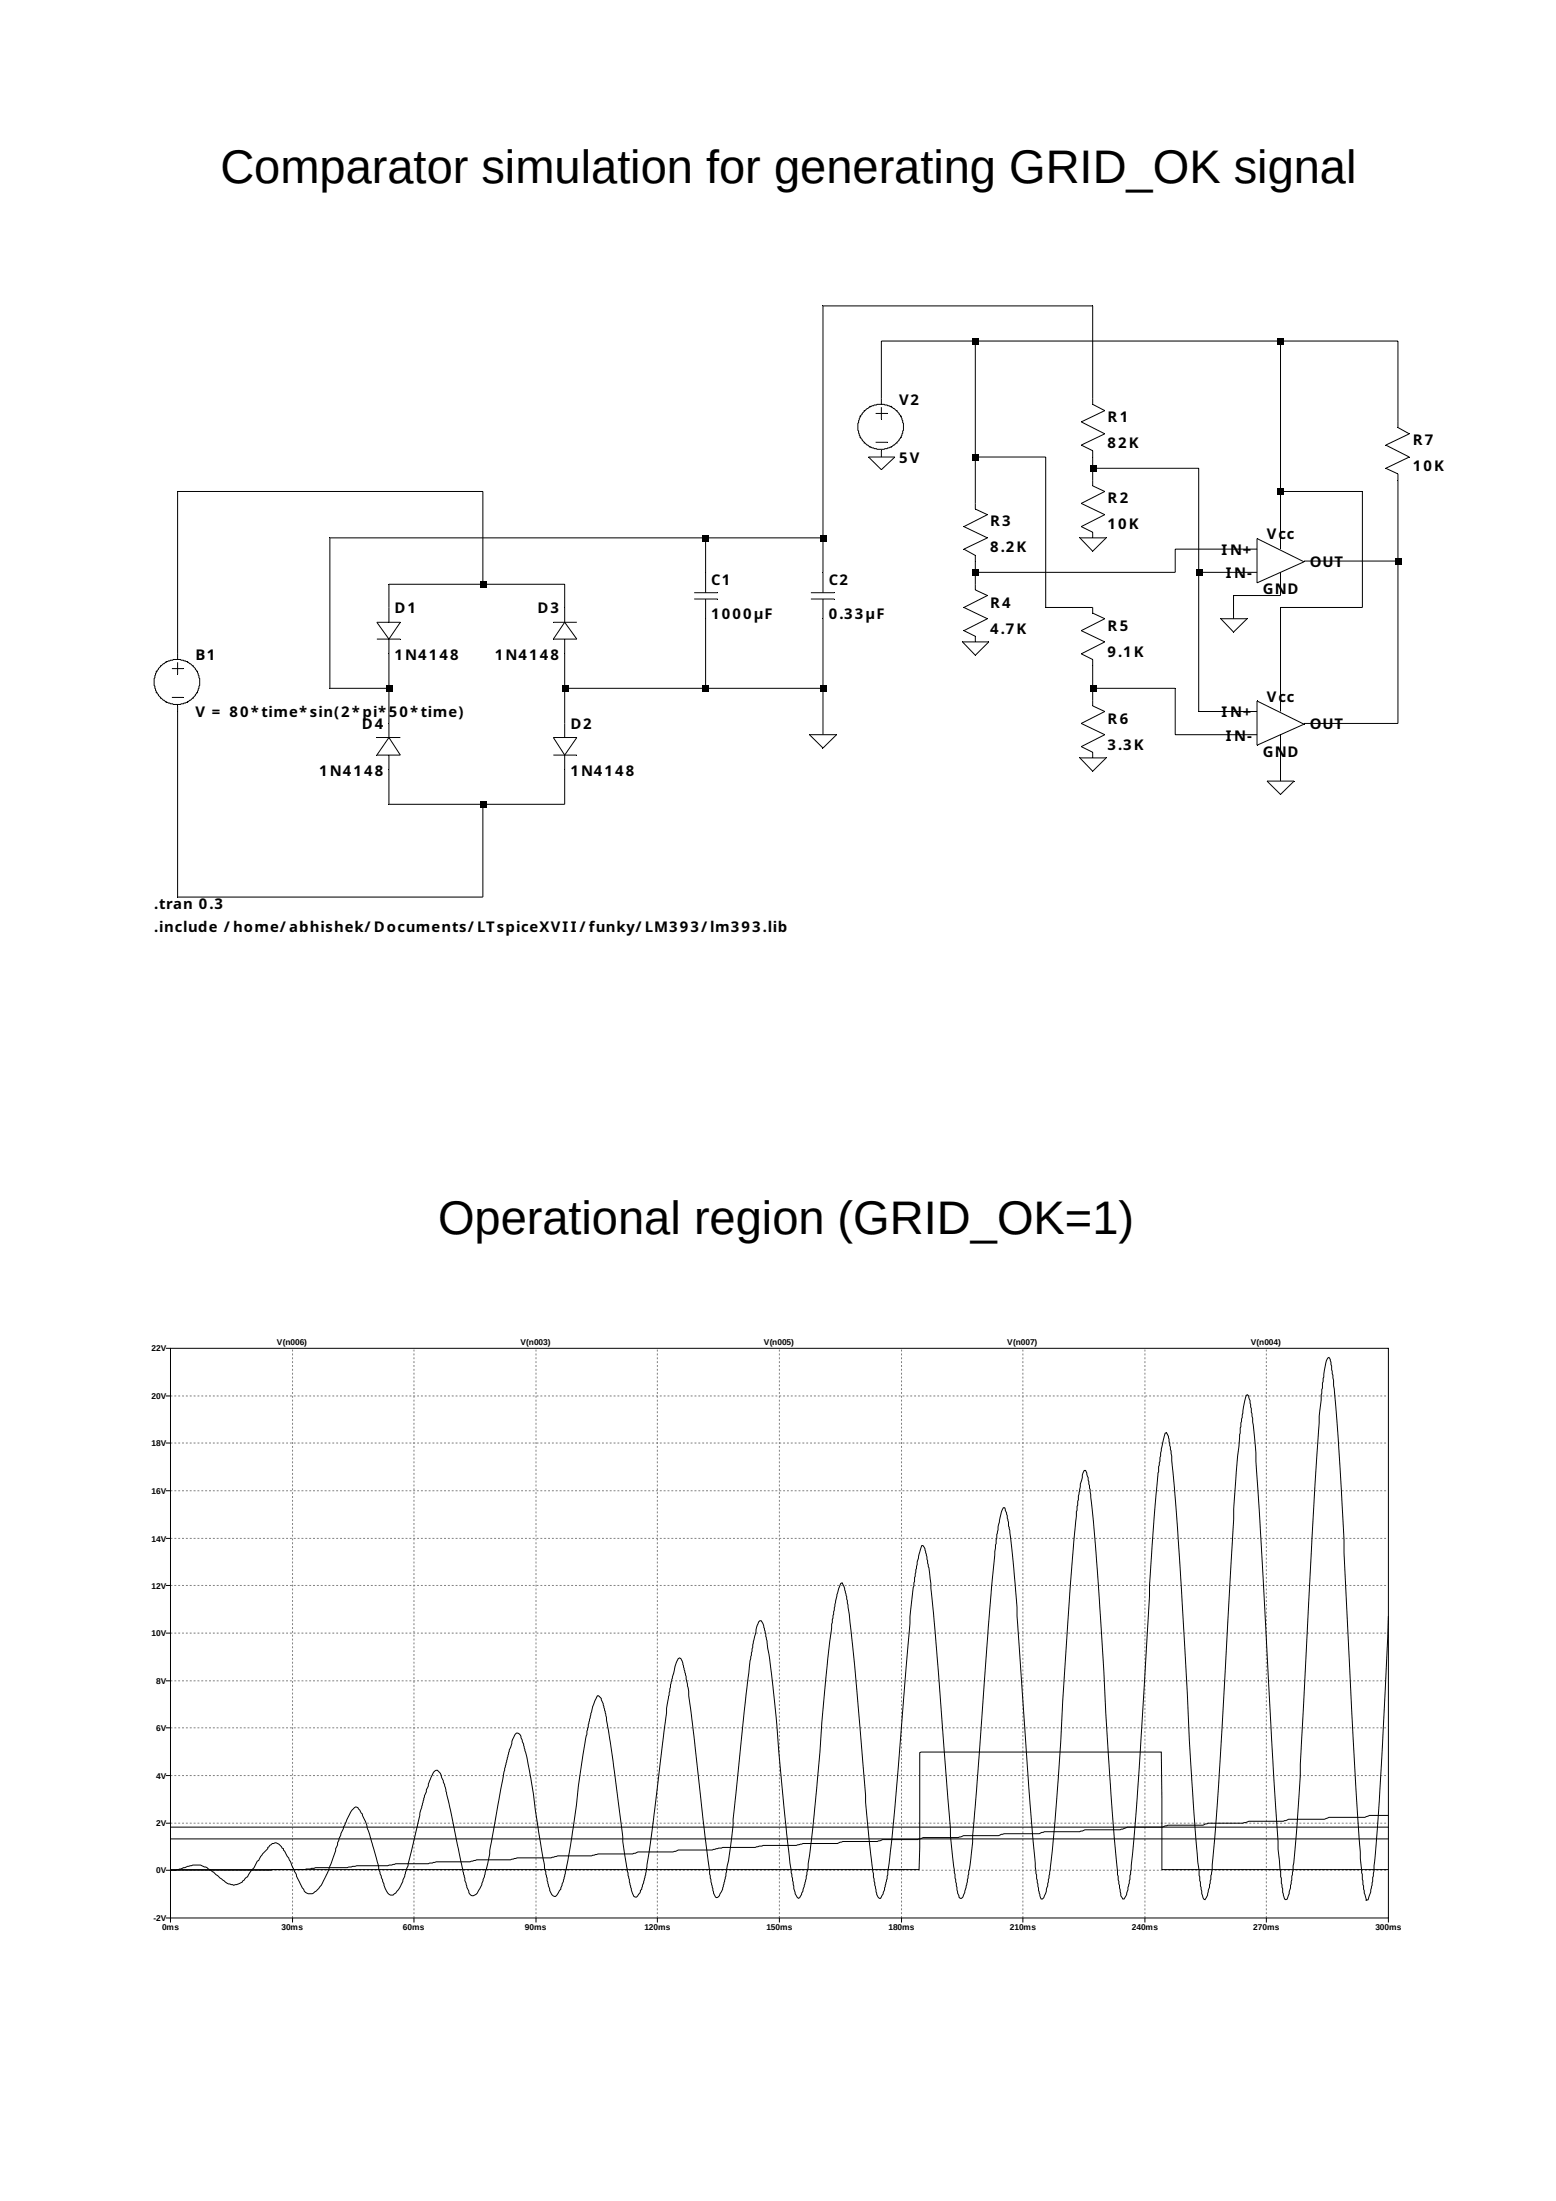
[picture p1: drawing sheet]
<svg xmlns="http://www.w3.org/2000/svg" width="210mm" height="297mm" viewBox="0 0 210 297" stroke-linecap="round" stroke-linejoin="round" font-family="sans-serif">
<g fill="none" stroke="#000" stroke-width=".13">
<path d="M116.6 55.4l.2-.1a2.65 2.65 0 0 1 1.9-.7h.5a3.1 3.1 0 0 1 2.7 3.4l-.1 .2a2.15 2.15 0 0 1-.7 1.5v.1l-.2 .1a2.65 2.65 0 0 1-2 .7h-.2a2.4 2.4 0 0 1-1.5-.4 3 3 0 0 1-1.1-3.9zM118.2 55.8h1.6M118.2 59.7h1.6M118.9 54.6v-8.6h69.8v11.7l1.5 .8-3.2 1.6 3.2 1.6-3.2 1.5 1.7 .8v33.6h-12.7M118.9 54.9v1.7M131.6 46v22.7l1.7 .8-3.2 1.6 3.2 1.5-3.2 1.5 1.5 .9v4.6l1.7 .8-3.2 1.6 3.2 1.5-3.2 1.6 1.5 .8v.7M172.8 46v28.1M65.2 78.8v-12.5h-41.2v22.7M93.7 80h3.2M95.2 72.6v7.4M109.4 80h3.2M111.1 72.6h-66.6v20.3h8"/>
<path d="M117.2 61.7h3.6l-1.9 1.7zM118.9 60.8v.9M131.6 61.7h9.5v20.3h6.4v.7l1.6 .8-3.2 1.6 3.2 1.5-3.2 1.6 1.6 .8v6.3l1.6 .7-3.2 1.6 3.2 1.5-3.2 1.7 1.6 .7v.8M145.7 72.6h3.6l-1.8 1.8zM147.5 72.6v-.8l-1.6-.7 3.2-1.6-3.2-1.6 3.2-1.6-1.6-.7v-4.8l-1.6-.7 3.2-1.6-3.2-1.6 3.2-1.5-1.6-.8v-13.3h-36.4v38.7M147.5 63.2h14.3v32.8h7.9M161.8 77.2h7.9M169.7 72.7l6.3 3.1-6.3 2.9zM169.7 74.1h-11.1v3.1h-27M172.8 66.3h11.1v15.7h-11.1v14M172.8 77.2v3.2h-6.3v3.1M176 75.7h12.7"/>
<path d="M21.7 89.8h.2a2.07 2.07 0 0 1 1.4-.7l.1-.1h1v.1a2.16 2.16 0 0 1 1.6 .7l.2 .2a2.66 2.66 0 0 1 .8 1.9v.6l-.2 .1a2.15 2.15 0 0 1-.7 1.5v.1l-.2 .1a2.14 2.14 0 0 1-1.5 .7 2.62 2.62 0 0 1-1.9-.2l-.3-.2a3 3 0 0 1-1.1-3.9zM23.2 90.2h1.5M23.2 94.1h1.5M24 89.4v1.6M24 95.3v25.8h41.2v-12.6M50.9 86.2h3.1M50.9 84h3.1l-1.5 2.2zM50.9 99.5h3.1M52.5 84v-5.2h23.7v5.2M52.5 86.2v13.3M52.5 99.5l1.5 2.4h-3.1zM74.7 84h3.1"/>
<path d="M74.7 99.5h3.1l-1.6 2.4zM76.2 84l1.6 2.2h-3.1zM76.2 86.2v13.3M76.2 92.9h34.9M93.7 80.8h3.2M95.2 80.8v12.1M109.2 99.1h3.7l-1.8 1.8zM109.4 80.8h3.2M111.1 80.8v18.3M129.9 86.6h3.5l-1.8 1.8zM147.5 92.9h11.1v6.2h11.1M164.8 83.5h3.5l-1.8 1.8z"/>
<path d="M169.7 94.6l6.3 3.1-6.3 2.9zM172.8 99.1v6.3M52.5 101.9v6.6h23.7v-6.6M74.7 101.9h3.1M145.7 102.3h3.6l-1.8 1.8zM171 105.4h3.7l-1.9 1.8zM22.4 194.7h.6M22.4 188.4h.6M22.4 181.9h.6M23 181.9h164.4v76.9h-164.4zM22.4 213.9h.6M22.4 207.6h.6"/>
<path d="M22.4 201.2h.6M187.4 218.1l-.5 10.2a465.3 465.3 0 0 1-1.5 24.9l-.4 2.1-.4 1-.2 .1-.1-.4a10.2 10.2 0 0 1-.4-3.1l-.3-2.1-.5-8.4-1-18.4a390.8 390.8 0 0 1-.8-17.9 289.4 289.4 0 0 0-1.5-21.1l-.2-1.2-.2-.6a1.51 1.51 0 0 0-.6 1.2l-.3 2.2v.7l-.1 .2-.4 3.6-.9 16.4-1.3 25.8a325.9 325.9 0 0 1-1.3 19.2l-.1 .3a13 13 0 0 1-.7 3.5h-.1h-.2l-.2-.6-.3-2.1a212.5 212.5 0 0 1-1-14.4l-2.4-43.2-.6-5.9-.2-1.1-.2-.6-.1-.2-.2 .1-.2 .7-.6 3.9a213.4 213.4 0 0 0-1.1 15l-1.3 23.8a388.2 388.2 0 0 1-1.6 21.9l-.4 2.1-.4 .6a1 1 0 0 1-.4-.8l-.4-2.8a390.9 390.9 0 0 1-1.3-18l-.6-12.4-1.2-18.4-.6-7.4-.3-2.3-.4-.9-.2 .1-.5 2.1-.2 2.2a138.3 138.3 0 0 0-1.1 12.2l-1.5 26.2-.7 10.1-.7 7.4-.4 2-.4 .7h-.2a.8 .8 0 0 1-.2-.8l-.5-2.5-.7-8.4-.9-13.4-.6-11.4a296.9 296.9 0 0 0-1.6-19.3l-.3-1.7-.2-.4h-.2l-.2 .6-.6 2.9-.6 6.1-.8 10.7-1.4 22.7a146.8 146.8 0 0 1-1.2 12.6l-.4 1.6a.63 .63 0 0 1-.6 .7l-.3-1.2-.5-3.2-.9-10.8-1.4-20.6a147.5 147.5 0 0 0-1.3-14.9l-.2-1.1-.2-.9-.1-.1h-.2l-.1 .1a13.9 13.9 0 0 0-.8 4l-.2 1.8-.9 10.2-2.1 28.1a41.5 41.5 0 0 1-1.1 7.7l-.3 .6-.1 .2h-.2l-.2-.2-.2-.5-.4-2.8-.5-5v-1l-1.6-20.5-.9-10.2a43 43 0 0 0-.8-6.3l-.3-.9-.1-.2h-.2l-.4 1.1-.4 2.1-.8 6.4v.9l-2.2 26.6a80.2 80.2 0 0 1-1 8l-.4 1.8-.3 .7h-.2a4.2 4.2 0 0 1-.6-1.8v-.3a93.4 93.4 0 0 1-1.3-11.9l-1.3-15.7a140.1 140.1 0 0 0-1.2-10.7v-.4l-.4-1.3-.3-.5-.2 .3a18.7 18.7 0 0 0-1 4.4l-.2 .8-.5 4.8-1.5 17.5-1.1 10.6-.3 1.5-.4 1.7-.5 .9-.2 .1-.4-.7-.3-1.9a96.5 96.5 0 0 1-1.2-9.7l-1.2-13.8a100.9 100.9 0 0 0-1.3-10l-.4-1.1-.2-.3h-.1l-.2 .2-.3 .7-.9 4.5-2.1 19.8a75 75 0 0 1-1.5 10.7l-.5 1.2-.4 .3a1.45 1.45 0 0 1-.5-1.3l-.4-1.9-2.1-18.6-.8-5.5v-.6l-.3-2-.5-2-.2-.4-.2-.1-.3 .3a21.5 21.5 0 0 0-1.2 5.1l-.2 1.4v.6l-1.8 14.4-.8 5.6a13.4 13.4 0 0 1-1.1 4.4l-.4 .5-.3-.1-.4-.9-.4-1.9-.7-4.6-.1-1.3-1.6-12-.6-3.9-.4-1.4-.3-.5a.64 .64 0 0 0-.5-.6 13.2 13.2 0 0 0-1.2 4.3l-.2 .5v.4l-.5 2.8-1.7 12.1-.8 4.1a5.7 5.7 0 0 1-1.2 2.9 .92 .92 0 0 1-.8-1l-.2-.4-.5-2.5-1.9-12.1a28.3 28.3 0 0 0-1.4-5.8l-.3-.2a.78 .78 0 0 0-.6 .7l-.6 1.6-.6 2.4-2 11.1v.5l-.5 2.2a8.2 8.2 0 0 1-1.4 3.2 .56 .56 0 0 1-.6 .2 .56 .56 0 0 1-.3-.6l-.6-1.4v-.4l-.2-.8-1.8-8.7a23.7 23.7 0 0 0-1.3-4.7l-.4-.3a.94 .94 0 0 0-.8 .8l-.9 2.6-2.2 9.2a12.8 12.8 0 0 1-1.2 3.3l-.5 .7h-.2a.62 .62 0 0 1-.6 .2 .62 .62 0 0 1-.4-.5l-.9-2.4-.3-1.2-1.6-5.5-.5-1.3-.6-.9a.61 .61 0 0 0-.8 .4l-.8 1.6a14.8 14.8 0 0 0-1.2 3.2l-.9 2.6a13.3 13.3 0 0 1-1.6 3.1l-.3 .4a.99 .99 0 0 1-1.7-.3l-.2-.1-.8-1.6-1-2.5-.6-.9a2.65 2.65 0 0 0-1.1-1.1l-.6 .1-.6 .5v.2a4 4 0 0 0-1.2 1.6h-.2l-.4 .9-.4 .4-.5 .9-.4 .2a2.05 2.05 0 0 1-1.4 .9 2.58 2.58 0 0 1-1.7-.9l-1.1-.9-.7-.4a3 3 0 0 0-3-.3l-1.4 .5h-.7M22.4 239.6h.6M22.4 233.2h.6M22.4 226.8h.6M22.4 220.4h.6M22.4 258.8h.6v.6M22.4 252.4h.6M22.4 246h.6M23 252.3h101l.1-3v-12.6a.36 .36 0 0 1 .6-.3h32l.1 15.9h30.6M23 246.6h164.4M23 248.1h164.4"/>
<path d="M39.5 258.8v.6M55.9 258.8v.6M72.3 258.8v.6M88.7 258.8v.6M105.2 258.8v.6M121.7 258.8v.6M138.1 258.8v.6M154.5 258.8v.6M170.9 258.8v.6M187.4 245h-2.6a4 4 0 0 1-2 .2h-3.4a3.9 3.9 0 0 1-2.1 .3h-3.4a4.8 4.8 0 0 1-2.4 .3h-3a5.6 5.6 0 0 1-2.4 .2h-2.3a2.02 2.02 0 0 0-1.4 .3h-4.1a2.09 2.09 0 0 0-1.4 .3h-4.8l-.9 .3h-2.8a7.8 7.8 0 0 0-2.9 .3h-4.5l-.8 .2h-2.8a7.9 7.9 0 0 0-2.8 .3h-2.6a7.8 7.8 0 0 0-2.9 .3h-4.5l-.7 .2h-2.8a7.8 7.8 0 0 0-2.9 .3h-3.8a2.03 2.03 0 0 0-1.4 .3h-2.9a7.8 7.8 0 0 0-2.8 .2h-2.6a7.8 7.8 0 0 0-2.9 .3h-2.2a9.5 9.5 0 0 0-3.7 .3h-4.4a5.1 5.1 0 0 1-2.4 .3h-3l-.7 .3h-2.9a7.8 7.8 0 0 0-2.8 .2h-2.7a7.5 7.5 0 0 0-2.8 .3h-2.5a9.2 9.2 0 0 0-3 .3h-2.4a8.9 8.9 0 0 0-3 .2h-4.3a14.5 14.5 0 0 1-4.2 .3h-1.4a10.5 10.5 0 0 1-3.5 .3h-1.8a16.3 16.3 0 0 1-4.3 .2h-1.2l-1.4 .3h-4.5l-.1 .1h-13.6M187.4 258.8v.6"/>
</g>
<g fill="none" stroke="#808080" stroke-width=".13" stroke-dasharray=".3 .3" stroke-linecap="butt">
<path d="M23 194.7h164.4M23 188.4h164.4M23 213.9h164.4M23 207.6h164.4M23 201.2h164.4M23 239.6h164.4M23 233.2h164.4M23 226.8h164.4M23 220.4h164.4M23 252.4h164.4M23 246h164.4M39.5 258.8v-76.9"/>
<path d="M55.9 258.8v-76.9M72.3 258.8v-76.9M88.7 258.8v-76.9M105.2 258.8v-76.9M121.7 258.8v-76.9M138.1 258.8v-76.9M154.5 258.8v-76.9M170.9 258.8v-76.9"/>
</g>
<g fill="#000">
<path d="M131.2 45.6h.9v.9h-.9z" fill-rule="evenodd"/>
<path d="M172.4 45.6h.9v.9h-.9z" fill-rule="evenodd"/>
<path d="M64.8 78.5h.8v.8h-.8z" fill-rule="evenodd"/>
<path d="M94.8 72.2h.9v.9h-.9z" fill-rule="evenodd"/>
<path d="M110.7 72.2h.9v.9h-.9z" fill-rule="evenodd"/>
<path d="M131.2 61.3h.9v.9h-.9z" fill-rule="evenodd"/>
<path d="M131.2 76.9h.9v.8h-.9z" fill-rule="evenodd"/>
<path d="M147.1 62.8h.9v.9h-.9z" fill-rule="evenodd"/>
<path d="M161.4 76.9h.9v.8h-.9z" fill-rule="evenodd"/>
<path d="M172.4 65.9h.9v.9h-.9z" fill-rule="evenodd"/>
<path d="M188.3 75.3h.8v.9h-.8z" fill-rule="evenodd"/>
<path d="M52.1 92.5h.9v.9h-.9z" fill-rule="evenodd"/>
<path d="M75.8 92.5h.9v.9h-.9z" fill-rule="evenodd"/>
<path d="M94.8 92.5h.9v.9h-.9z" fill-rule="evenodd"/>
<path d="M110.7 92.5h.9v.9h-.9z" fill-rule="evenodd"/>
<path d="M147.1 92.5h.9v.9h-.9z" fill-rule="evenodd"/>
<path d="M64.8 108.2h.8v.8h-.8z" fill-rule="evenodd"/>
</g>
<g font-size="6.3">
<text x="29.8" y="24.7">Comparator simulation for generating GRID_OK signal</text>
<text x="59.1" y="166.6">Operational region (GRID_OK=1)</text>
</g>
<g font-size="2">
<text x="121.3" y="54.6">V2</text>
<text x="149.5" y="57">R1</text>
<text x="121.3" y="62.5">5V</text>
<text x="149.5" y="60.5">82K</text>
<text x="190.7" y="60.1">R7</text>
<text x="190.7" y="63.6">10K</text>
<text x="133.6" y="71">R3</text>
<text x="149.5" y="67.9">R2</text>
<text x="149.5" y="71.4">10K</text>
<text x="133.6" y="74.5">8.2K</text>
<text x="164.9" y="74.9">I N+</text>
<text x="171" y="72.8">Vcc</text>
<text x="176.8" y="76.5">OUT</text>
<text x="53.3" y="82.8">D1</text>
<text x="72.6" y="82.8">D3</text>
<text x="96" y="78.9">C1</text>
<text x="96" y="83.5">1000µF</text>
<text x="111.8" y="78.9">C2</text>
<text x="111.8" y="83.5">0.33µF</text>
<text x="133.6" y="82">R4</text>
<text x="165.4" y="78">I N-</text>
<text x="170.4" y="80.2">GND</text>
<text x="26.4" y="89">B1</text>
<text x="53.3" y="89">1N4148</text>
<text x="66.8" y="89">1N4148</text>
<text x="133.6" y="85.5">4.7K</text>
<text x="149.5" y="85.1">R5</text>
<text x="149.5" y="88.7">9.1K</text>
<text x="171" y="94.7">Vcc</text>
<text x="26.4" y="96.8">V = 80* time* sin(2* pi* 50* time)</text>
<text x="48.8" y="98.4">D4</text>
<text x="77" y="98.4">D2</text>
<text x="149.5" y="97.7">R6</text>
<text x="149.5" y="101.2">3.3K</text>
<text x="164.9" y="96.8">I N+</text>
<text x="165.4" y="99.9">I N-</text>
<text x="176.8" y="98.4">OUT</text>
<text x="43.1" y="104.7">1N4148</text>
<text x="77" y="104.7">1N4148</text>
<text x="170.4" y="102.1">GND</text>
<text x="20.8" y="122.6">.tran 0.3</text>
<text x="20.8" y="125.7">.include / home/ abhishek/ Documents/ LTspiceXVI I / funky/ LM393/ lm393.lib</text>
</g>
<g font-size="1.1">
<text x="20.5" y="182.4">22V</text>
<text x="37.4" y="181.5">V(n006)</text>
<text x="70.2" y="181.5">V(n003)</text>
<text x="103.1" y="181.5">V(n005)</text>
<text x="135.9" y="181.5">V(n007)</text>
<text x="168.8" y="181.5">V(n004)</text>
<text x="20.5" y="188.8">20V</text>
<text x="20.5" y="195.1">18V</text>
<text x="20.5" y="201.6">16V</text>
<text x="20.5" y="208">14V</text>
<text x="20.5" y="214.4">12V</text>
<text x="20.5" y="220.8">10V</text>
<text x="21.1" y="227.2">8V</text>
<text x="21.1" y="233.6">6V</text>
<text x="21.1" y="240">4V</text>
<text x="21.1" y="246.4">2V</text>
<text x="21.1" y="252.8">0V</text>
<text x="20.7" y="259.2">-2V</text>
<text x="21.9" y="260.5">0ms</text>
<text x="38" y="260.5">30ms</text>
<text x="54.4" y="260.5">60ms</text>
<text x="70.8" y="260.5">90ms</text>
<text x="87" y="260.5">120ms</text>
<text x="103.4" y="260.5">150ms</text>
<text x="119.9" y="260.5">180ms</text>
<text x="136.3" y="260.5">210ms</text>
<text x="152.8" y="260.5">240ms</text>
<text x="169.1" y="260.5">270ms</text>
<text x="185.6" y="260.5">300ms</text>
</g>
</svg>
